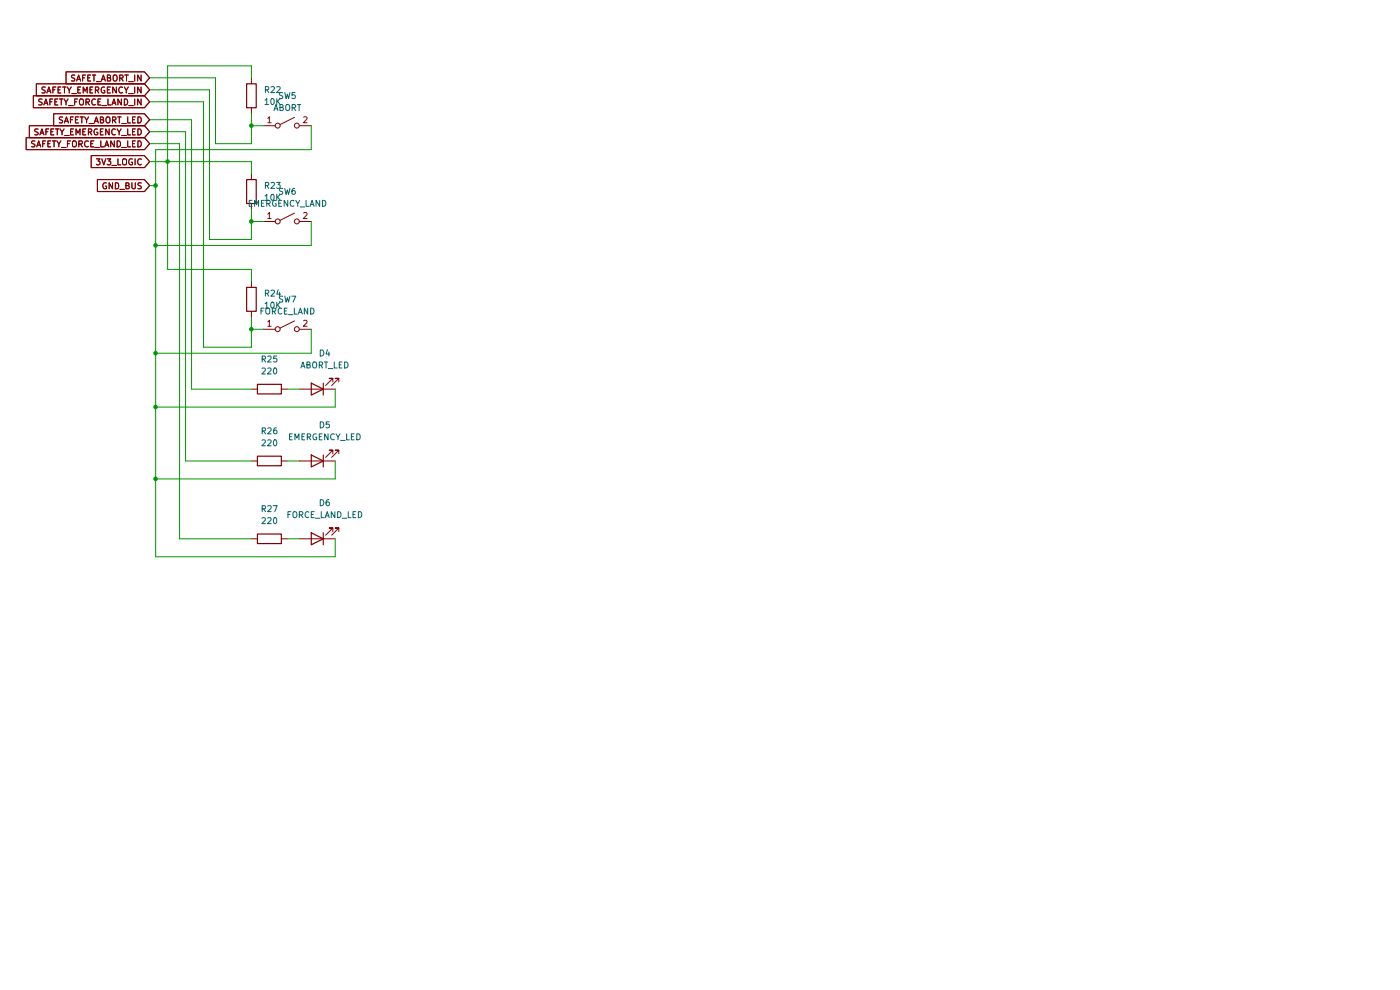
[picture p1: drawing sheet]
(kicad_sch
 (version 20260306)
 (generator "eeschema")
 (generator_version "10.0")
 (paper "A4")
 (lib_symbols
  (symbol "Device:LED"
   (pin_numbers (hide yes))
   (pin_names
    (offset 1.016) (hide yes)) (exclude_from_sim no) (in_bom yes) (on_board yes)
   (in_pos_files yes)
   (duplicate_pin_numbers_are_jumpers no)
   (property "Reference" "D" (at 0 2.54 0) (show_name no) (do_not_autoplace no) (effects (font (size 1.27 1.27))))
   (property "Value" "LED" (at 0 -2.54 0) (show_name no) (do_not_autoplace no) (effects (font (size 1.27 1.27))))
   (property "Footprint" "" (at 0 0 0) (show_name no) (do_not_autoplace no) (hide yes) (effects (font (size 1.27 1.27))))
   (property "Datasheet" "" (at 0 0 0) (show_name no) (do_not_autoplace no) (hide yes) (effects (font (size 1.27 1.27))))
   (property "Description" "Light emitting diode" (at 0 0 0) (show_name no) (do_not_autoplace no) (hide yes) (effects (font (size 1.27 1.27))))
   (property "Sim.Pins" "1=K 2=A" (at 0 0 0) (show_name no) (do_not_autoplace no) (hide yes) (effects (font (size 1.27 1.27))))
   (symbol "LED_0_1"
    (polyline (pts (xy -3.048 -0.762) (xy -4.572 -2.286) (xy -3.81 -2.286) (xy -4.572 -2.286) (xy -4.572 -1.524)) (stroke (width 0) (type default)) (fill (type none)))
    (polyline (pts (xy -1.778 -0.762) (xy -3.302 -2.286) (xy -2.54 -2.286) (xy -3.302 -2.286) (xy -3.302 -1.524)) (stroke (width 0) (type default)) (fill (type none)))
    (polyline (pts (xy -1.27 0) (xy 1.27 0)) (stroke (width 0) (type default)) (fill (type none)))
    (polyline (pts (xy -1.27 -1.27) (xy -1.27 1.27)) (stroke (width 0.254) (type default)) (fill (type none)))
    (polyline (pts (xy 1.27 -1.27) (xy 1.27 1.27) (xy -1.27 0) (xy 1.27 -1.27)) (stroke (width 0.254) (type default)) (fill (type none))))
   (symbol "LED_1_1"
    (pin passive line (at -3.81 0 0) (length 2.54) (name "K" (effects (font (size 1.27 1.27)))) (number "1" (effects (font (size 1.27 1.27)))))
    (pin passive line (at 3.81 0 180) (length 2.54) (name "A" (effects (font (size 1.27 1.27)))) (number "2" (effects (font (size 1.27 1.27))))))
   (embedded_fonts no))
  (symbol "Device:R"
   (pin_numbers (hide yes))
   (pin_names
    (offset 0)) (exclude_from_sim no) (in_bom yes) (on_board yes)
   (in_pos_files yes)
   (duplicate_pin_numbers_are_jumpers no)
   (property "Reference" "R" (at 2.032 0 90) (show_name no) (do_not_autoplace no) (effects (font (size 1.27 1.27))))
   (property "Value" "R" (at 0 0 90) (show_name no) (do_not_autoplace no) (effects (font (size 1.27 1.27))))
   (property "Footprint" "" (at -1.778 0 90) (show_name no) (do_not_autoplace no) (hide yes) (effects (font (size 1.27 1.27))))
   (property "Datasheet" "" (at 0 0 0) (show_name no) (do_not_autoplace no) (hide yes) (effects (font (size 1.27 1.27))))
   (property "Description" "Resistor" (at 0 0 0) (show_name no) (do_not_autoplace no) (hide yes) (effects (font (size 1.27 1.27))))
   (symbol "R_0_1"
    (rectangle (start -1.016 -2.54) (end 1.016 2.54) (stroke (width 0.254) (type default)) (fill (type none))))
   (symbol "R_1_1"
    (pin passive line (at 0 3.81 270) (length 1.27) (name "" (effects (font (size 1.27 1.27)))) (number "1" (effects (font (size 1.27 1.27)))))
    (pin passive line (at 0 -3.81 90) (length 1.27) (name "" (effects (font (size 1.27 1.27)))) (number "2" (effects (font (size 1.27 1.27))))))
   (embedded_fonts no))
  (symbol "Switch:SW_SPST"
   (pin_names
    (offset 0) (hide yes)) (exclude_from_sim no) (in_bom yes) (on_board yes)
   (in_pos_files yes)
   (duplicate_pin_numbers_are_jumpers no)
   (property "Reference" "SW" (at 0 3.175 0) (show_name no) (do_not_autoplace no) (effects (font (size 1.27 1.27))))
   (property "Value" "SW_SPST" (at 0 -2.54 0) (show_name no) (do_not_autoplace no) (effects (font (size 1.27 1.27))))
   (property "Footprint" "" (at 0 0 0) (show_name no) (do_not_autoplace no) (hide yes) (effects (font (size 1.27 1.27))))
   (property "Datasheet" "" (at 0 0 0) (show_name no) (do_not_autoplace no) (hide yes) (effects (font (size 1.27 1.27))))
   (property "Description" "Single Pole Single Throw (SPST) switch" (at 0 0 0) (show_name no) (do_not_autoplace no) (hide yes) (effects (font (size 1.27 1.27))))
   (symbol "SW_SPST_0_0"
    (circle (center -2.032 0) (radius 0.508) (stroke (width 0) (type default)) (fill (type none)))
    (polyline (pts (xy -1.524 0.254) (xy 1.524 1.778)) (stroke (width 0) (type default)) (fill (type none)))
    (circle (center 2.032 0) (radius 0.508) (stroke (width 0) (type default)) (fill (type none))))
   (symbol "SW_SPST_1_1"
    (pin passive line (at -5.08 0 0) (length 2.54) (name "A" (effects (font (size 1.27 1.27)))) (number "1" (effects (font (size 1.27 1.27)))))
    (pin passive line (at 5.08 0 180) (length 2.54) (name "B" (effects (font (size 1.27 1.27)))) (number "2" (effects (font (size 1.27 1.27))))))
   (embedded_fonts no)))
 (junction
  (at 53.34 26.67)
  (diameter 0)
  (color 0 0 0 0))
 (junction
  (at 33.02 52.07)
  (diameter 0)
  (color 0 0 0 0))
 (junction
  (at 33.02 101.6)
  (diameter 0)
  (color 0 0 0 0))
 (junction
  (at 35.56 34.29)
  (diameter 0)
  (color 0 0 0 0))
 (junction
  (at 53.34 69.85)
  (diameter 0)
  (color 0 0 0 0))
 (junction
  (at 33.02 74.93)
  (diameter 0)
  (color 0 0 0 0))
 (junction
  (at 33.02 86.36)
  (diameter 0)
  (color 0 0 0 0))
 (junction
  (at 53.34 46.99)
  (diameter 0)
  (color 0 0 0 0))
 (junction
  (at 33.02 39.37)
  (diameter 0)
  (color 0 0 0 0))
 (wire
  (pts (xy 31.75 25.4) (xy 40.64 25.4))
  (stroke (width 0) (type default)))
 (wire
  (pts (xy 31.75 39.37) (xy 33.02 39.37))
  (stroke (width 0) (type default)))
 (wire
  (pts (xy 66.04 74.93) (xy 66.04 69.85))
  (stroke (width 0) (type default)))
 (wire
  (pts (xy 71.12 114.3) (xy 71.12 118.11))
  (stroke (width 0) (type default)))
 (wire
  (pts (xy 53.34 69.85) (xy 53.34 73.66))
  (stroke (width 0) (type default)))
 (wire
  (pts (xy 53.34 36.83) (xy 53.34 34.29))
  (stroke (width 0) (type default)))
 (wire
  (pts (xy 71.12 118.11) (xy 33.02 118.11))
  (stroke (width 0) (type default)))
 (wire
  (pts (xy 38.1 114.3) (xy 53.34 114.3))
  (stroke (width 0) (type default)))
 (wire
  (pts (xy 33.02 39.37) (xy 33.02 52.07))
  (stroke (width 0) (type default)))
 (wire
  (pts (xy 45.72 30.48) (xy 53.34 30.48))
  (stroke (width 0) (type default)))
 (wire
  (pts (xy 53.34 59.69) (xy 53.34 57.15))
  (stroke (width 0) (type default)))
 (wire
  (pts (xy 60.96 82.55) (xy 63.5 82.55))
  (stroke (width 0) (type default)))
 (wire
  (pts (xy 66.04 52.07) (xy 33.02 52.07))
  (stroke (width 0) (type default)))
 (wire
  (pts (xy 44.45 19.05) (xy 44.45 50.8))
  (stroke (width 0) (type default)))
 (wire
  (pts (xy 33.02 101.6) (xy 33.02 86.36))
  (stroke (width 0) (type default)))
 (wire
  (pts (xy 71.12 97.79) (xy 71.12 101.6))
  (stroke (width 0) (type default)))
 (wire
  (pts (xy 33.02 118.11) (xy 33.02 101.6))
  (stroke (width 0) (type default)))
 (wire
  (pts (xy 53.34 26.67) (xy 53.34 24.13))
  (stroke (width 0) (type default)))
 (wire
  (pts (xy 33.02 74.93) (xy 33.02 86.36))
  (stroke (width 0) (type default)))
 (wire
  (pts (xy 33.02 52.07) (xy 33.02 74.93))
  (stroke (width 0) (type default)))
 (wire
  (pts (xy 35.56 34.29) (xy 53.34 34.29))
  (stroke (width 0) (type default)))
 (wire
  (pts (xy 53.34 73.66) (xy 43.18 73.66))
  (stroke (width 0) (type default)))
 (wire
  (pts (xy 71.12 82.55) (xy 71.12 86.36))
  (stroke (width 0) (type default)))
 (wire
  (pts (xy 39.37 97.79) (xy 53.34 97.79))
  (stroke (width 0) (type default)))
 (wire
  (pts (xy 31.75 30.48) (xy 38.1 30.48))
  (stroke (width 0) (type default)))
 (wire
  (pts (xy 44.45 50.8) (xy 53.34 50.8))
  (stroke (width 0) (type default)))
 (wire
  (pts (xy 66.04 31.75) (xy 66.04 26.67))
  (stroke (width 0) (type default)))
 (wire
  (pts (xy 53.34 16.51) (xy 53.34 13.97))
  (stroke (width 0) (type default)))
 (wire
  (pts (xy 40.64 25.4) (xy 40.64 82.55))
  (stroke (width 0) (type default)))
 (wire
  (pts (xy 55.88 26.67) (xy 53.34 26.67))
  (stroke (width 0) (type default)))
 (wire
  (pts (xy 33.02 31.75) (xy 66.04 31.75))
  (stroke (width 0) (type default)))
 (wire
  (pts (xy 71.12 86.36) (xy 33.02 86.36))
  (stroke (width 0) (type default)))
 (wire
  (pts (xy 38.1 30.48) (xy 38.1 114.3))
  (stroke (width 0) (type default)))
 (wire
  (pts (xy 31.75 34.29) (xy 35.56 34.29))
  (stroke (width 0) (type default)))
 (wire
  (pts (xy 33.02 101.6) (xy 71.12 101.6))
  (stroke (width 0) (type default)))
 (wire
  (pts (xy 53.34 69.85) (xy 53.34 67.31))
  (stroke (width 0) (type default)))
 (wire
  (pts (xy 31.75 16.51) (xy 45.72 16.51))
  (stroke (width 0) (type default)))
 (wire
  (pts (xy 45.72 16.51) (xy 45.72 30.48))
  (stroke (width 0) (type default)))
 (wire
  (pts (xy 55.88 69.85) (xy 53.34 69.85))
  (stroke (width 0) (type default)))
 (wire
  (pts (xy 35.56 13.97) (xy 53.34 13.97))
  (stroke (width 0) (type default)))
 (wire
  (pts (xy 66.04 74.93) (xy 33.02 74.93))
  (stroke (width 0) (type default)))
 (wire
  (pts (xy 55.88 46.99) (xy 53.34 46.99))
  (stroke (width 0) (type default)))
 (wire
  (pts (xy 35.56 34.29) (xy 35.56 57.15))
  (stroke (width 0) (type default)))
 (wire
  (pts (xy 60.96 97.79) (xy 63.5 97.79))
  (stroke (width 0) (type default)))
 (wire
  (pts (xy 66.04 52.07) (xy 66.04 46.99))
  (stroke (width 0) (type default)))
 (wire
  (pts (xy 31.75 27.94) (xy 39.37 27.94))
  (stroke (width 0) (type default)))
 (wire
  (pts (xy 35.56 57.15) (xy 53.34 57.15))
  (stroke (width 0) (type default)))
 (wire
  (pts (xy 33.02 31.75) (xy 33.02 39.37))
  (stroke (width 0) (type default)))
 (wire
  (pts (xy 53.34 46.99) (xy 53.34 44.45))
  (stroke (width 0) (type default)))
 (wire
  (pts (xy 35.56 34.29) (xy 35.56 13.97))
  (stroke (width 0) (type default)))
 (wire
  (pts (xy 40.64 82.55) (xy 53.34 82.55))
  (stroke (width 0) (type default)))
 (wire
  (pts (xy 39.37 27.94) (xy 39.37 97.79))
  (stroke (width 0) (type default)))
 (wire
  (pts (xy 31.75 21.59) (xy 43.18 21.59))
  (stroke (width 0) (type default)))
 (wire
  (pts (xy 53.34 46.99) (xy 53.34 50.8))
  (stroke (width 0) (type default)))
 (wire
  (pts (xy 53.34 26.67) (xy 53.34 30.48))
  (stroke (width 0) (type default)))
 (wire
  (pts (xy 31.75 19.05) (xy 44.45 19.05))
  (stroke (width 0) (type default)))
 (wire
  (pts (xy 43.18 21.59) (xy 43.18 73.66))
  (stroke (width 0) (type default)))
 (wire
  (pts (xy 60.96 114.3) (xy 63.5 114.3))
  (stroke (width 0) (type default)))
 (global_label "3V3_LOGIC"
  (shape input)
  (at 31.75 34.29 180)
  (fields_autoplaced yes)
  (effects (font (size 1.27 1.27)) (justify right))
  (property "Intersheetrefs" "${INTERSHEET_REFS}" (at 18.7862 34.29 0) (hide yes) (show_name no) (do_not_autoplace no) (effects (font (size 1.27 1.27)) (justify right))))
 (global_label "GND_BUS"
  (shape input)
  (at 31.75 39.37 180)
  (fields_autoplaced yes)
  (effects (font (size 1.27 1.27)) (justify right))
  (property "Intersheetrefs" "${INTERSHEET_REFS}" (at 20.1167 39.37 0) (hide yes) (show_name no) (do_not_autoplace no) (effects (font (size 1.27 1.27)) (justify right))))
 (global_label "SAFETY_EMERGENCY_IN"
  (shape input)
  (at 31.75 19.05 180)
  (fields_autoplaced yes)
  (effects (font (size 1.27 1.27)) (justify right))
  (property "Intersheetrefs" "${INTERSHEET_REFS}" (at 7.1749 19.05 0) (hide yes) (show_name no) (do_not_autoplace no) (effects (font (size 1.27 1.27)) (justify right))))
 (global_label "SAFET_ABORT_IN"
  (shape input)
  (at 31.75 16.51 180)
  (fields_autoplaced yes)
  (effects (font (size 1.27 1.27)) (justify right))
  (property "Intersheetrefs" "${INTERSHEET_REFS}" (at 13.4643 16.51 0) (hide yes) (show_name no) (do_not_autoplace no) (effects (font (size 1.27 1.27)) (justify right))))
 (global_label "SAFETY_FORCE_LAND_IN"
  (shape input)
  (at 31.75 21.59 180)
  (fields_autoplaced yes)
  (effects (font (size 1.27 1.27)) (justify right))
  (property "Intersheetrefs" "${INTERSHEET_REFS}" (at 6.5095 21.59 0) (hide yes) (show_name no) (do_not_autoplace no) (effects (font (size 1.27 1.27)) (justify right))))
 (global_label "SAFETY_FORCE_LAND_LED"
  (shape input)
  (at 31.75 30.48 180)
  (fields_autoplaced yes)
  (effects (font (size 1.27 1.27)) (justify right))
  (property "Intersheetrefs" "${INTERSHEET_REFS}" (at 4.9977 30.48 0) (hide yes) (show_name no) (do_not_autoplace no) (effects (font (size 1.27 1.27)) (justify right))))
 (global_label "SAFETY_ABORT_LED"
  (shape input)
  (at 31.75 25.4 180)
  (fields_autoplaced yes)
  (effects (font (size 1.27 1.27)) (justify right))
  (property "Intersheetrefs" "${INTERSHEET_REFS}" (at 10.8639 25.4 0) (hide yes) (show_name no) (do_not_autoplace no) (effects (font (size 1.27 1.27)) (justify right))))
 (global_label "SAFETY_EMERGENCY_LED"
  (shape input)
  (at 31.75 27.94 180)
  (fields_autoplaced yes)
  (effects (font (size 1.27 1.27)) (justify right))
  (property "Intersheetrefs" "${INTERSHEET_REFS}" (at 5.6631 27.94 0) (hide yes) (show_name no) (do_not_autoplace no) (effects (font (size 1.27 1.27)) (justify right))))
 (symbol
  (lib_id "Device:R")
  (at 53.34 63.5 0)
  (unit 1)
  (body_style 1)
  (exclude_from_sim no)
  (in_bom yes)
  (on_board yes)
  (in_pos_files yes)
  (dnp no)
  (fields_autoplaced yes)
  (property "Reference" "R24" (at 55.88 62.2299 0) (show_name no) (do_not_autoplace no) (effects (font (size 1.27 1.27)) (justify left)))
  (property "Value" "10K" (at 55.88 64.7699 0) (show_name no) (do_not_autoplace no) (effects (font (size 1.27 1.27)) (justify left)))
  (property "Footprint" "" (at 51.562 63.5 90) (hide yes) (show_name no) (do_not_autoplace no) (effects (font (size 1.27 1.27))))
  (property "Datasheet" "" (at 53.34 63.5 0) (hide yes) (show_name no) (do_not_autoplace no) (effects (font (size 1.27 1.27))))
  (property "Description" "Resistor" (at 53.34 63.5 0) (hide yes) (show_name no) (do_not_autoplace no) (effects (font (size 1.27 1.27))))
  (pin "2")
  (pin "1"))
 (symbol
  (lib_id "Device:R")
  (at 53.34 40.64 0)
  (unit 1)
  (body_style 1)
  (exclude_from_sim no)
  (in_bom yes)
  (on_board yes)
  (in_pos_files yes)
  (dnp no)
  (fields_autoplaced yes)
  (property "Reference" "R23" (at 55.88 39.3699 0) (show_name no) (do_not_autoplace no) (effects (font (size 1.27 1.27)) (justify left)))
  (property "Value" "10K" (at 55.88 41.9099 0) (show_name no) (do_not_autoplace no) (effects (font (size 1.27 1.27)) (justify left)))
  (property "Footprint" "" (at 51.562 40.64 90) (hide yes) (show_name no) (do_not_autoplace no) (effects (font (size 1.27 1.27))))
  (property "Datasheet" "" (at 53.34 40.64 0) (hide yes) (show_name no) (do_not_autoplace no) (effects (font (size 1.27 1.27))))
  (property "Description" "Resistor" (at 53.34 40.64 0) (hide yes) (show_name no) (do_not_autoplace no) (effects (font (size 1.27 1.27))))
  (pin "2")
  (pin "1"))
 (symbol
  (lib_id "Switch:SW_SPST")
  (at 60.96 26.67 0)
  (unit 1)
  (body_style 1)
  (exclude_from_sim no)
  (in_bom yes)
  (on_board yes)
  (in_pos_files yes)
  (dnp no)
  (fields_autoplaced yes)
  (property "Reference" "SW5" (at 60.96 20.32 0) (show_name no) (do_not_autoplace no) (effects (font (size 1.27 1.27))))
  (property "Value" "ABORT" (at 60.96 22.86 0) (show_name no) (do_not_autoplace no) (effects (font (size 1.27 1.27))))
  (property "Footprint" "" (at 60.96 26.67 0) (hide yes) (show_name no) (do_not_autoplace no) (effects (font (size 1.27 1.27))))
  (property "Datasheet" "" (at 60.96 26.67 0) (hide yes) (show_name no) (do_not_autoplace no) (effects (font (size 1.27 1.27))))
  (property "Description" "Single Pole Single Throw (SPST) switch" (at 60.96 26.67 0) (hide yes) (show_name no) (do_not_autoplace no) (effects (font (size 1.27 1.27))))
  (pin "1")
  (pin "2"))
 (symbol
  (lib_id "Switch:SW_SPST")
  (at 60.96 69.85 0)
  (unit 1)
  (body_style 1)
  (exclude_from_sim no)
  (in_bom yes)
  (on_board yes)
  (in_pos_files yes)
  (dnp no)
  (fields_autoplaced yes)
  (property "Reference" "SW7" (at 60.96 63.5 0) (show_name no) (do_not_autoplace no) (effects (font (size 1.27 1.27))))
  (property "Value" "FORCE_LAND" (at 60.96 66.04 0) (show_name no) (do_not_autoplace no) (effects (font (size 1.27 1.27))))
  (property "Footprint" "" (at 60.96 69.85 0) (hide yes) (show_name no) (do_not_autoplace no) (effects (font (size 1.27 1.27))))
  (property "Datasheet" "" (at 60.96 69.85 0) (hide yes) (show_name no) (do_not_autoplace no) (effects (font (size 1.27 1.27))))
  (property "Description" "Single Pole Single Throw (SPST) switch" (at 60.96 69.85 0) (hide yes) (show_name no) (do_not_autoplace no) (effects (font (size 1.27 1.27))))
  (pin "1")
  (pin "2"))
 (symbol
  (lib_id "Device:R")
  (at 57.15 114.3 90)
  (unit 1)
  (body_style 1)
  (exclude_from_sim no)
  (in_bom yes)
  (on_board yes)
  (in_pos_files yes)
  (dnp no)
  (fields_autoplaced yes)
  (property "Reference" "R27" (at 57.15 107.95 90) (show_name no) (do_not_autoplace no) (effects (font (size 1.27 1.27))))
  (property "Value" "220" (at 57.15 110.49 90) (show_name no) (do_not_autoplace no) (effects (font (size 1.27 1.27))))
  (property "Footprint" "" (at 57.15 116.078 90) (hide yes) (show_name no) (do_not_autoplace no) (effects (font (size 1.27 1.27))))
  (property "Datasheet" "" (at 57.15 114.3 0) (hide yes) (show_name no) (do_not_autoplace no) (effects (font (size 1.27 1.27))))
  (property "Description" "Resistor" (at 57.15 114.3 0) (hide yes) (show_name no) (do_not_autoplace no) (effects (font (size 1.27 1.27))))
  (pin "1")
  (pin "2"))
 (symbol
  (lib_id "Device:LED")
  (at 67.31 97.79 180)
  (unit 1)
  (body_style 1)
  (exclude_from_sim no)
  (in_bom yes)
  (on_board yes)
  (in_pos_files yes)
  (dnp no)
  (fields_autoplaced yes)
  (property "Reference" "D5" (at 68.8975 90.17 0) (show_name no) (do_not_autoplace no) (effects (font (size 1.27 1.27))))
  (property "Value" "EMERGENCY_LED" (at 68.8975 92.71 0) (show_name no) (do_not_autoplace no) (effects (font (size 1.27 1.27))))
  (property "Footprint" "" (at 67.31 97.79 0) (hide yes) (show_name no) (do_not_autoplace no) (effects (font (size 1.27 1.27))))
  (property "Datasheet" "" (at 67.31 97.79 0) (hide yes) (show_name no) (do_not_autoplace no) (effects (font (size 1.27 1.27))))
  (property "Description" "Light emitting diode" (at 67.31 97.79 0) (hide yes) (show_name no) (do_not_autoplace no) (effects (font (size 1.27 1.27))))
  (property "Sim.Pins" "1=K 2=A" (at 67.31 97.79 0) (hide yes) (show_name no) (do_not_autoplace no) (effects (font (size 1.27 1.27))))
  (pin "2")
  (pin "1"))
 (symbol
  (lib_id "Device:LED")
  (at 67.31 82.55 180)
  (unit 1)
  (body_style 1)
  (exclude_from_sim no)
  (in_bom yes)
  (on_board yes)
  (in_pos_files yes)
  (dnp no)
  (fields_autoplaced yes)
  (property "Reference" "D4" (at 68.8975 74.93 0) (show_name no) (do_not_autoplace no) (effects (font (size 1.27 1.27))))
  (property "Value" "ABORT_LED" (at 68.8975 77.47 0) (show_name no) (do_not_autoplace no) (effects (font (size 1.27 1.27))))
  (property "Footprint" "" (at 67.31 82.55 0) (hide yes) (show_name no) (do_not_autoplace no) (effects (font (size 1.27 1.27))))
  (property "Datasheet" "" (at 67.31 82.55 0) (hide yes) (show_name no) (do_not_autoplace no) (effects (font (size 1.27 1.27))))
  (property "Description" "Light emitting diode" (at 67.31 82.55 0) (hide yes) (show_name no) (do_not_autoplace no) (effects (font (size 1.27 1.27))))
  (property "Sim.Pins" "1=K 2=A" (at 67.31 82.55 0) (hide yes) (show_name no) (do_not_autoplace no) (effects (font (size 1.27 1.27))))
  (pin "2")
  (pin "1"))
 (symbol
  (lib_id "Device:R")
  (at 57.15 97.79 90)
  (unit 1)
  (body_style 1)
  (exclude_from_sim no)
  (in_bom yes)
  (on_board yes)
  (in_pos_files yes)
  (dnp no)
  (fields_autoplaced yes)
  (property "Reference" "R26" (at 57.15 91.44 90) (show_name no) (do_not_autoplace no) (effects (font (size 1.27 1.27))))
  (property "Value" "220" (at 57.15 93.98 90) (show_name no) (do_not_autoplace no) (effects (font (size 1.27 1.27))))
  (property "Footprint" "" (at 57.15 99.568 90) (hide yes) (show_name no) (do_not_autoplace no) (effects (font (size 1.27 1.27))))
  (property "Datasheet" "" (at 57.15 97.79 0) (hide yes) (show_name no) (do_not_autoplace no) (effects (font (size 1.27 1.27))))
  (property "Description" "Resistor" (at 57.15 97.79 0) (hide yes) (show_name no) (do_not_autoplace no) (effects (font (size 1.27 1.27))))
  (pin "1")
  (pin "2"))
 (symbol
  (lib_id "Device:R")
  (at 57.15 82.55 90)
  (unit 1)
  (body_style 1)
  (exclude_from_sim no)
  (in_bom yes)
  (on_board yes)
  (in_pos_files yes)
  (dnp no)
  (fields_autoplaced yes)
  (property "Reference" "R25" (at 57.15 76.2 90) (show_name no) (do_not_autoplace no) (effects (font (size 1.27 1.27))))
  (property "Value" "220" (at 57.15 78.74 90) (show_name no) (do_not_autoplace no) (effects (font (size 1.27 1.27))))
  (property "Footprint" "" (at 57.15 84.328 90) (hide yes) (show_name no) (do_not_autoplace no) (effects (font (size 1.27 1.27))))
  (property "Datasheet" "" (at 57.15 82.55 0) (hide yes) (show_name no) (do_not_autoplace no) (effects (font (size 1.27 1.27))))
  (property "Description" "Resistor" (at 57.15 82.55 0) (hide yes) (show_name no) (do_not_autoplace no) (effects (font (size 1.27 1.27))))
  (pin "1")
  (pin "2"))
 (symbol
  (lib_id "Device:R")
  (at 53.34 20.32 0)
  (unit 1)
  (body_style 1)
  (exclude_from_sim no)
  (in_bom yes)
  (on_board yes)
  (in_pos_files yes)
  (dnp no)
  (fields_autoplaced yes)
  (property "Reference" "R22" (at 55.88 19.0499 0) (show_name no) (do_not_autoplace no) (effects (font (size 1.27 1.27)) (justify left)))
  (property "Value" "10K" (at 55.88 21.5899 0) (show_name no) (do_not_autoplace no) (effects (font (size 1.27 1.27)) (justify left)))
  (property "Footprint" "" (at 51.562 20.32 90) (hide yes) (show_name no) (do_not_autoplace no) (effects (font (size 1.27 1.27))))
  (property "Datasheet" "" (at 53.34 20.32 0) (hide yes) (show_name no) (do_not_autoplace no) (effects (font (size 1.27 1.27))))
  (property "Description" "Resistor" (at 53.34 20.32 0) (hide yes) (show_name no) (do_not_autoplace no) (effects (font (size 1.27 1.27))))
  (pin "2")
  (pin "1"))
 (symbol
  (lib_id "Switch:SW_SPST")
  (at 60.96 46.99 0)
  (unit 1)
  (body_style 1)
  (exclude_from_sim no)
  (in_bom yes)
  (on_board yes)
  (in_pos_files yes)
  (dnp no)
  (fields_autoplaced yes)
  (property "Reference" "SW6" (at 60.96 40.64 0) (show_name no) (do_not_autoplace no) (effects (font (size 1.27 1.27))))
  (property "Value" "EMERGENCY_LAND" (at 60.96 43.18 0) (show_name no) (do_not_autoplace no) (effects (font (size 1.27 1.27))))
  (property "Footprint" "" (at 60.96 46.99 0) (hide yes) (show_name no) (do_not_autoplace no) (effects (font (size 1.27 1.27))))
  (property "Datasheet" "" (at 60.96 46.99 0) (hide yes) (show_name no) (do_not_autoplace no) (effects (font (size 1.27 1.27))))
  (property "Description" "Single Pole Single Throw (SPST) switch" (at 60.96 46.99 0) (hide yes) (show_name no) (do_not_autoplace no) (effects (font (size 1.27 1.27))))
  (pin "1")
  (pin "2"))
 (symbol
  (lib_id "Device:LED")
  (at 67.31 114.3 180)
  (unit 1)
  (body_style 1)
  (exclude_from_sim no)
  (in_bom yes)
  (on_board yes)
  (in_pos_files yes)
  (dnp no)
  (fields_autoplaced yes)
  (property "Reference" "D6" (at 68.8975 106.68 0) (show_name no) (do_not_autoplace no) (effects (font (size 1.27 1.27))))
  (property "Value" "FORCE_LAND_LED" (at 68.8975 109.22 0) (show_name no) (do_not_autoplace no) (effects (font (size 1.27 1.27))))
  (property "Footprint" "" (at 67.31 114.3 0) (hide yes) (show_name no) (do_not_autoplace no) (effects (font (size 1.27 1.27))))
  (property "Datasheet" "" (at 67.31 114.3 0) (hide yes) (show_name no) (do_not_autoplace no) (effects (font (size 1.27 1.27))))
  (property "Description" "Light emitting diode" (at 67.31 114.3 0) (hide yes) (show_name no) (do_not_autoplace no) (effects (font (size 1.27 1.27))))
  (property "Sim.Pins" "1=K 2=A" (at 67.31 114.3 0) (hide yes) (show_name no) (do_not_autoplace no) (effects (font (size 1.27 1.27))))
  (pin "2")
  (pin "1"))
 (sheet_instances
  (path ""
   (page "4"))))
